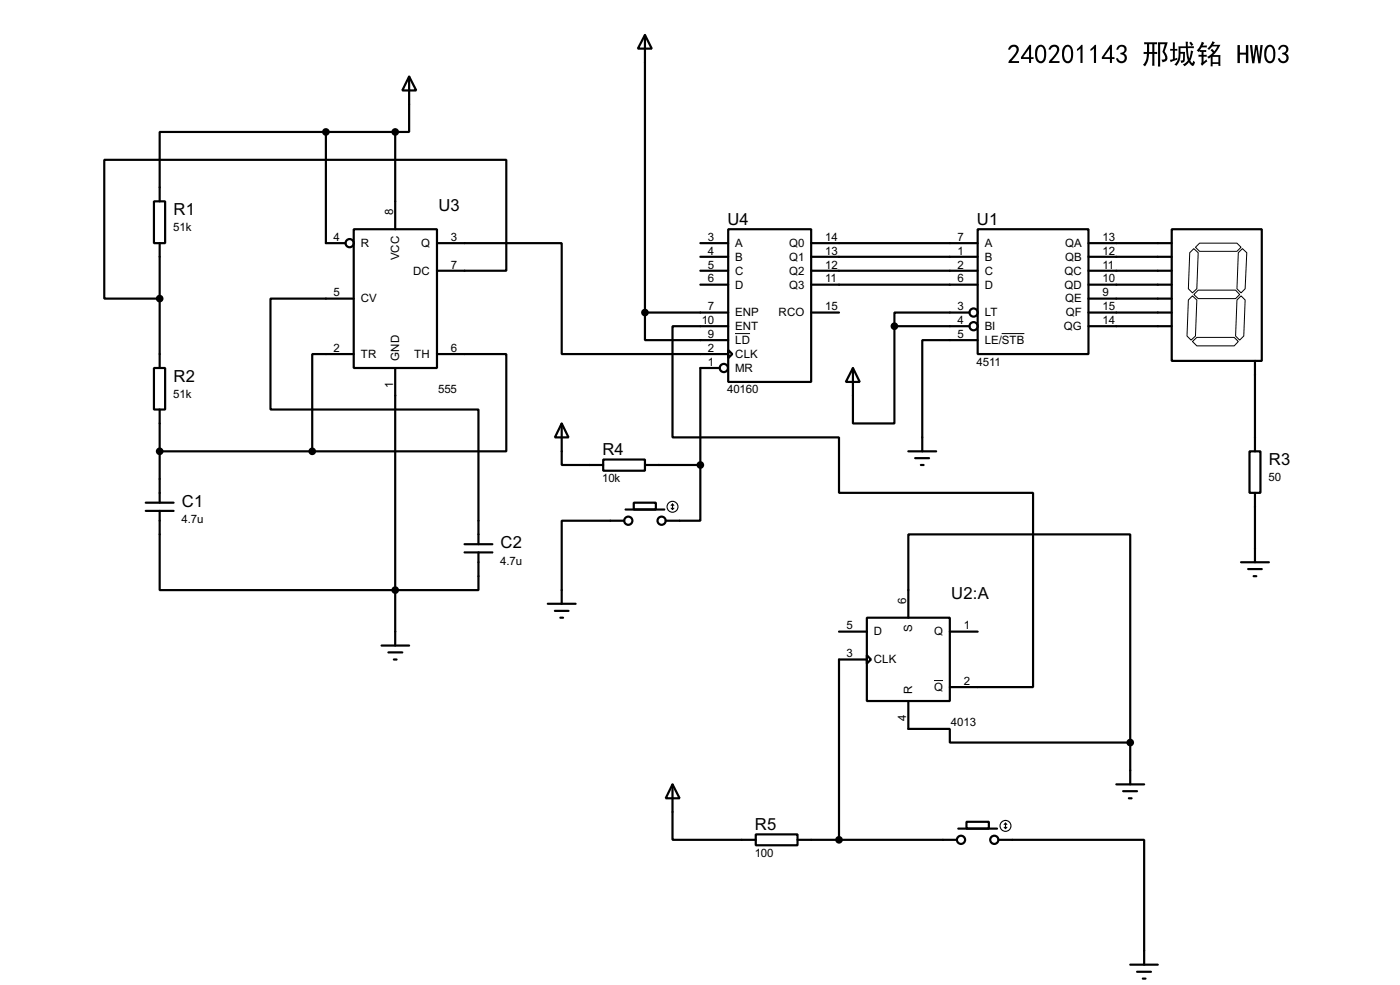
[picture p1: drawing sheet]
<svg xmlns="http://www.w3.org/2000/svg" width="256mm" height="180mm" viewBox="0 0 256 180" stroke-linecap="round" stroke-linejoin="round" font-family="sans-serif">
<g fill="none" stroke="#000" stroke-width=".4">
<path d="M75 14l1.3 2.6h-2.6zM75 14v10.2h-2.6M118.2 6.4l1.2 2.5h-2.5zM118.2 6.4v50.8M28.2 36.9h2.1v7.6h-2.1zM59.7 24.2h-30.4v12.7M59.7 24.2v20.3h3.6M59.7 24.2h12.7M72.4 24.2v17.8M29.3 44.5v22.9M64.8 42h15.3v25.4h-15.3zM64.8 54.7h-15.2v20.3h38.1v24.6"/>
<path d="M80.1 44.5h22.8v20.3h30.5M80.1 49.6h12.7v-20.3h-73.7v25.4h10.2M118.2 57.2v5.1h15.2M118.2 57.2h15.2M128.3 44.5h5.1M128.3 47h5.1M128.3 49.6h5.1M128.3 52.1h5.1M133.4 42h15.2v27.9h-15.2zM133.4 59.7h-10.2v20.4h30.5v10.1h35.6v35.6h-15.3M148.6 44.5h30.5M148.6 47h30.5"/>
<path d="M148.6 49.6h30.5M148.6 52.1h30.5M148.6 57.2h5.1M163.9 59.7v17.8h-7.6v-10.1M163.9 59.7h13.7M177.6 57.2h-13.7v2.5M179.1 42h20.3v22.8h-20.3zM199.4 44.5h15.3M199.4 47h15.3M199.4 49.6h15.3M199.4 52.1h15.3M199.4 54.7h15.3"/>
<path d="M199.4 57.2h15.3M199.4 59.7h15.3M214.7 42h16.5v24.1h-16.5zM28.2 67.4h2.1v7.6h-2.1zM29.3 75v17M64.8 64.8h-7.6v17.8M72.4 67.4v50.8M80.1 64.8h12.7v17.8h-35.6M102.9 77.5l1.3 2.6h-2.5zM102.9 77.5v7.6h7.6M131.9 67.4h-3.6v17.7M133.4 64.1l.8 .7-.8 .8z"/>
<path d="M156.3 67.4l1.2 2.5h-2.5zM179.1 62.3h-10.1v20.3M229.9 66.1v16.5M26.7 93.5h5.1M26.7 92h5.1M29.3 93.5v14.5h58.4v-6.9M29.3 82.6h27.9M85.1 99.6h5.1M110.5 84.1h7.7v2.1h-7.7zM114.4 95.3h-11.5v15.2M114.6 93.3h7.1M116.1 92h4.1v1.3h-4.1z"/>
<path d="M118.2 85.1h10.1M128.3 85.1v10.2h-6.3M166.4 82.6h5.1M167.7 83.9h2.5M168.7 85.1h.5M228.9 82.6h2v7.6h-2zM229.9 90.2v12.7M69.9 118.2h5.1M71.2 119.4h2.5M85.1 101.1h5.1M100.4 110.5h5.1M101.7 111.8h2.5"/>
<path d="M102.7 113.1h.5M153.7 115.6h5.1M158.8 113.1h15.2v15.2h-15.2zM158.8 119.9l.8 .8-.8 .8zM166.4 113.1v-15.3h40.7v38.1M174 115.6h5.1M227.4 102.9h5.1M228.7 104.2h2.5M229.7 105.5h.5M72.2 120.7h.5M158.8 120.7h-5.1v33M166.4 128.3v5.1h7.6v2.5h33.1"/>
<path d="M207.1 135.9v7.7M123.2 143.6l1.3 2.5h-2.5zM123.2 143.6v10.1h15.3M138.5 152.7h7.6v2h-7.6zM146.1 153.7h29.2M175.6 151.7h7.1M177.1 150.4h4.1v1.3h-4.1zM182.9 153.7h26.7v22.9M204.5 143.6h5.1M205.8 144.8h2.5M206.8 146.1h.5M207.1 176.6h5"/>
<path d="M208.3 177.9h2.6M209.4 179.1h.5"/>
<circle cx="64" cy="44.5" r=".75"/>
<circle cx="178.3" cy="57.2" r=".75"/>
<circle cx="178.3" cy="59.7" r=".75"/>
<circle cx="132.6" cy="67.4" r=".75"/>
<circle cx="115.1" cy="95.3" r=".75"/>
<circle cx="121.2" cy="95.3" r=".75"/>
<circle cx="176" cy="153.7" r=".75"/>
<circle cx="182.1" cy="153.7" r=".75"/>
</g>
<path d="M217.7 54.9l.8-.7 .8 .7-.3 6.6-.8 .8-.7-.8zM218 46.3l.7-.8 .8 .8-.2 6.6-.8 .7-.8-.7zM218.7 53.9l.8-.8h6.9l.7 .8-.7 .8h-6.9zM219 45.3l.8-.8h6.8l.8 .8-.8 .7h-6.8zM226.6 54.9l.8-.7 .7 .7-.2 6.6-.8 .8-.7-.8zM227.6 45.5l.8 .8-.3 6.6-.7 .7-.8-.7 .3-6.6zM134.7 61.1h2.7M183.5 61.1h4.2M218.5 62.5l.8-.7h6.8l.8 .7-.8 .8h-6.8zM171.1 124.6h1.7" fill="none" stroke="#000" stroke-width=".18"/>
<g fill="#000" stroke="#000" stroke-width=".4">
<circle cx="59.7" cy="24.2" r=".5"/>
<circle cx="72.4" cy="24.2" r=".5"/>
<circle cx="29.2" cy="54.7" r=".5"/>
<circle cx="118.1" cy="57.2" r=".5"/>
<circle cx="163.8" cy="59.7" r=".5"/>
<circle cx="29.2" cy="82.6" r=".5"/>
<circle cx="57.2" cy="82.6" r=".5"/>
<circle cx="128.3" cy="85.1" r=".5"/>
<circle cx="72.4" cy="108" r=".5"/>
<circle cx="207" cy="135.9" r=".5"/>
<circle cx="153.7" cy="153.7" r=".5"/>
</g>
<g fill="none" stroke="#000" stroke-width=".2">
<path d="M123 93l.2 .3M123.2 92.3v1M123.2 92.3l-.2 .2M123.2 92.3l.3 .2M123.5 93l-.3 .3M184 151.4l.2 .3M184.2 150.7v1M184.2 150.7l-.2 .2M184.2 150.7l.3 .2M184.5 151.4l-.3 .3"/>
<circle cx="123.2" cy="92.8" r="1"/>
<circle cx="184.2" cy="151.2" r="1"/>
</g>
<path d="M185.1 8.4a.97 .97 0 0 1 1.4 .1 .97 .97 0 0 1-.2 1.4l-1 1.3h1.4v.3h-2l.3-.6a3.6 3.6 0 0 0 1.2-1.9 .62 .62 0 0 0-.6-.4 .62 .62 0 0 0-.6 .5h-.3zM188.6 8.2h.3v2.3h.4v.3h-.4v.7h-.4v-.7h-1.5v-.3zM188.5 8.9l-1.1 1.6h1.1zM190 8.5a.92 .92 0 0 1 1-.2 .92 .92 0 0 1 .6 .9 2.25 2.25 0 0 1-.6 2.3 1.2 1.2 0 0 1-1.4-1.5 2.05 2.05 0 0 1 .4-1.5zM190.4 8.6a1.97 1.97 0 0 0 .1 2.6 .85 .85 0 0 0 .8-1.2 1.36 1.36 0 0 0-.6-1.5zM192.5 8.4a.97 .97 0 0 1 1.4 .1 .97 .97 0 0 1-.2 1.4l-1 1.3h1.4v.3h-2l.3-.6a3.6 3.6 0 0 0 1.2-1.9 .62 .62 0 0 0-.6-.4 .62 .62 0 0 0-.6 .5h-.3zM194.9 8.5a.92 .92 0 0 1 1.1-.2 .92 .92 0 0 1 .5 .9 2.25 2.25 0 0 1-.6 2.3 1.2 1.2 0 0 1-1.4-1.5 2.05 2.05 0 0 1 .4-1.5zM195.3 8.6a1.97 1.97 0 0 0 .2 2.6 .85 .85 0 0 0 .7-1.2 1.36 1.36 0 0 0-.6-1.5zM197.3 9l.8-.8h.2v3.3h-.4v-2.6l-.6 .4zM199.8 9l.8-.8h.2v3.3h-.4v-2.6l-.6 .4zM203.4 8.2h.3v2.3h.5v.3h-.5v.7h-.4v-.7h-1.5v-.3zM203.3 8.9l-1 1.6h1zM204.8 8.5a.88 .88 0 0 1 1.4-.1 .88 .88 0 0 1-.3 1.4 .98 .98 0 0 1 0 1.7 .98 .98 0 0 1-1.4-.8l.3-.1a.65 .65 0 0 0 .8 .6 .65 .65 0 0 0 .5-.8 .65 .65 0 0 0-.9-.5v-.2a.59 .59 0 0 0 .8-.5 .59 .59 0 0 0-.5-.7 .59 .59 0 0 0-.7 .6h-.3zM209.6 7.7h2.4v.4h-.5v1.4h.5v.4h-.5v2.1h-.4v-2.1h-.6a3.6 3.6 0 0 1-.7 2.2l-.4-.2a2.6 2.6 0 0 0 .7-2h-.6v-.4h.6v-1.4h-.5zM212.1 7.7h1.8l-.3 1a.81 .81 0 0 0 .1 1.3 .87 .87 0 0 1 .1 .9 .87 .87 0 0 1-.8 .5l-.2-.5 .6-.1-.1-.8a.64 .64 0 0 1-.2-1l.3-.9h-.9v4.1h-.4zM210.5 8.1v1.4h.6v-1.4zM215.9 8.5h1.3v-.9h.4v.9h1.1v.3h-1.1l.3 1.9 .3-1.5 .4 .2-.5 1.7 .3 .4 .2-.4 .1 .2a.45 .45 0 0 1-.1 .7 .45 .45 0 0 1-.6-.4l-.2-.2-.8 .7-.3-.3 .2-.1a.94 .94 0 0 0 .5-1.5l-.1-1.4h-1v.7h.8l-.1 1.6-.1 .3-.5 .1-.1-.4 .4-.2v-1.1h-.4a2.96 2.96 0 0 1-.8 2.2l-.4-.2a3.6 3.6 0 0 0 .8-3.1zM214.8 7.8h.4v1.2l.5-.1v.4h-.5v1.4l.5-.1v.3l-1.2 .5-.2-.5 .6-.1v-1.5h-.5v-.4l.5 .1zM217.9 7.8l.3-.2 .4 .6-.3 .2zM222.1 7.6l.5 .1-.4 .5h1.4l-.7 1.2-.7 .7h1.4v2h-.4v-.4h-1.1v.4h-.3v-1.7l-.4 .3-.3-.3 1.1-.7-.4-.5 .1-.1 .1-.2 .5 .5 .5-.9h-.9l-.6 .7-.3-.3 .6-.6zM220.2 7.6l.4 .2-.3 .5h.8v.4h-.6a.62 .62 0 0 0-.7 .5h1.2v.3h-.5v.5h.6v.4h-.6v.9l.5-.4 .2 .4-1 .7-.2-.3 .1-.3v-1h-.5v-.4h.5v-.5h-.3v-.2l-.3 .2-.3-.3 .6-.7zM222.1 10.4v1h1.1v-1zM226.7 8.2h.4v1.4h1.1v-1.4h.5v3.3h-.5v-1.5h-1.1v1.5h-.4zM229 8.2h.4l.2 2.1 .3-2.1h.5l.3 2.1 .2-2.1h.4l-.4 3.4h-.4l-.3-2.5-.4 2.5h-.4zM232 8.5a.92 .92 0 0 1 1-.2 .92 .92 0 0 1 .6 .9 2.25 2.25 0 0 1-.7 2.3 1.2 1.2 0 0 1-1.3-1.5 2.05 2.05 0 0 1 .4-1.5zM232.4 8.6a1.97 1.97 0 0 0 .1 2.6 .85 .85 0 0 0 .8-1.2 1.36 1.36 0 0 0-.6-1.5zM234.4 8.5a.88 .88 0 0 1 1.4-.1 .88 .88 0 0 1-.2 1.4 .98 .98 0 0 1 0 1.7 .98 .98 0 0 1-1.5-.8l.3-.1a.65 .65 0 0 0 .8 .6 .65 .65 0 0 0 .5-.8 .65 .65 0 0 0-.8-.5v-.2a.59 .59 0 0 0 .7-.5 .59 .59 0 0 0-.5-.7 .59 .59 0 0 0-.6 .6h-.4z" fill="#000"/>
<g font-size="3.4">
<text x="31.8" y="39.4">R1</text>
<text x="80.3" y="38.6">U3</text>
<text x="133.3" y="41.2">U4</text>
<text x="179" y="41.2">U1</text>
<text x="31.8" y="69.9">R2</text>
<text x="110.4" y="83.3">R4</text>
<text x="232.5" y="85.2">R3</text>
<text x="33.3" y="92.8">C1</text>
<text x="91.7" y="100.4">C2</text>
<text x="174.3" y="109.7">U2:A</text>
<text x="138.3" y="151.9">R5</text>
</g>
<g font-size="2.4">
<text x="72" y="39.4" transform="rotate(-90 72 39.4)">8</text>
<text x="31.8" y="42.3">51k</text>
<text x="61.1" y="44.1">4</text>
<text x="66.1" y="45.2">R</text>
<text x="73.1" y="47.7" transform="rotate(-90 73.1 47.7)">VCC</text>
<text x="77.1" y="45.2">Q</text>
<text x="82.6" y="44.1">3</text>
<text x="129.7" y="44.1">3</text>
<text x="129.7" y="46.6">4</text>
<text x="134.7" y="45.2">A</text>
<text x="134.7" y="47.7">B</text>
<text x="144.6" y="45.2">Q0</text>
<text x="144.6" y="47.7">Q1</text>
<text x="151.2" y="44.1">14</text>
<text x="151.2" y="46.6">13</text>
<text x="175.4" y="44.1">7</text>
<text x="175.4" y="46.6">1</text>
<text x="180.4" y="45.2">A</text>
<text x="180.4" y="47.7">B</text>
<text x="195.1" y="45.2">QA</text>
<text x="195.1" y="47.7">QB</text>
<text x="202" y="44.1">13</text>
<text x="202" y="46.6">12</text>
<text x="75.7" y="50.3">DC</text>
<text x="82.6" y="49.2">7</text>
<text x="129.7" y="49.2">5</text>
<text x="129.7" y="51.7">6</text>
<text x="134.7" y="50.3">C</text>
<text x="134.7" y="52.8">D</text>
<text x="144.6" y="50.3">Q2</text>
<text x="144.6" y="52.8">Q3</text>
<text x="151.2" y="49.2">12</text>
<text x="151.2" y="51.7">11</text>
<text x="175.4" y="49.2">2</text>
<text x="175.4" y="51.7">6</text>
<text x="180.4" y="50.3">C</text>
<text x="180.4" y="52.8">D</text>
<text x="195" y="50.3">QC</text>
<text x="195" y="52.8">QD</text>
<text x="202" y="49.2">11</text>
<text x="202" y="51.7">10</text>
<text x="61.1" y="54.3">5</text>
<text x="66.1" y="55.4">CV</text>
<text x="128.6" y="59.3">10</text>
<text x="129.7" y="56.8">7</text>
<text x="134.7" y="57.9">ENP</text>
<text x="142.6" y="57.9">RCO</text>
<text x="151.2" y="56.8">15</text>
<text x="175.4" y="56.8">3</text>
<text x="175.4" y="59.3">4</text>
<text x="180.4" y="57.9">LT</text>
<text x="195.1" y="55.4">QE</text>
<text x="195.2" y="57.9">QF</text>
<text x="202" y="54.3">9</text>
<text x="202" y="56.8">15</text>
<text x="202" y="59.3">14</text>
<text x="61.1" y="64.4">2</text>
<text x="66.1" y="65.5">TR</text>
<text x="75.9" y="65.5">TH</text>
<text x="82.6" y="64.4">6</text>
<text x="129.7" y="61.9">9</text>
<text x="129.7" y="64.4">2</text>
<text x="134.7" y="60.4">ENT</text>
<text x="134.7" y="63">LD</text>
<text x="134.7" y="65.5">CLK</text>
<text x="175.4" y="61.9">5</text>
<text x="180.4" y="60.4">BI</text>
<text x="180.4" y="63">LE/STB</text>
<text x="194.9" y="60.4">QG</text>
<text x="72" y="71.1" transform="rotate(-90 72 71.1)">1</text>
<text x="73.1" y="66" transform="rotate(-90 73.1 66)">GND</text>
<text x="80.3" y="72">555</text>
<text x="129.7" y="67">1</text>
<text x="133.2" y="72">40160</text>
<text x="134.7" y="68.1">MR</text>
<text x="178.9" y="66.9">4511</text>
<text x="31.8" y="72.9">51k</text>
<text x="110.3" y="88.2">10k</text>
<text x="232.4" y="88.1">50</text>
<text x="33.3" y="95.7">4.7u</text>
<text x="91.7" y="103.4">4.7u</text>
<text x="166" y="110.5" transform="rotate(-90 166 110.5)">6</text>
<text x="155.1" y="115.2">5</text>
<text x="160.1" y="116.3">D</text>
<text x="167.1" y="115.7" transform="rotate(-90 167.1 115.7)">S</text>
<text x="171.1" y="116.3">Q</text>
<text x="176.6" y="115.2">1</text>
<text x="155.1" y="120.3">3</text>
<text x="160.1" y="121.4">CLK</text>
<text x="176.6" y="125.4">2</text>
<text x="166" y="132" transform="rotate(-90 166 132)">4</text>
<text x="167.1" y="127" transform="rotate(-90 167.1 127)">R</text>
<text x="171.1" y="126.5">Q</text>
<text x="174.2" y="133">4013</text>
<text x="138.3" y="156.8">100</text>
</g>
</svg>
